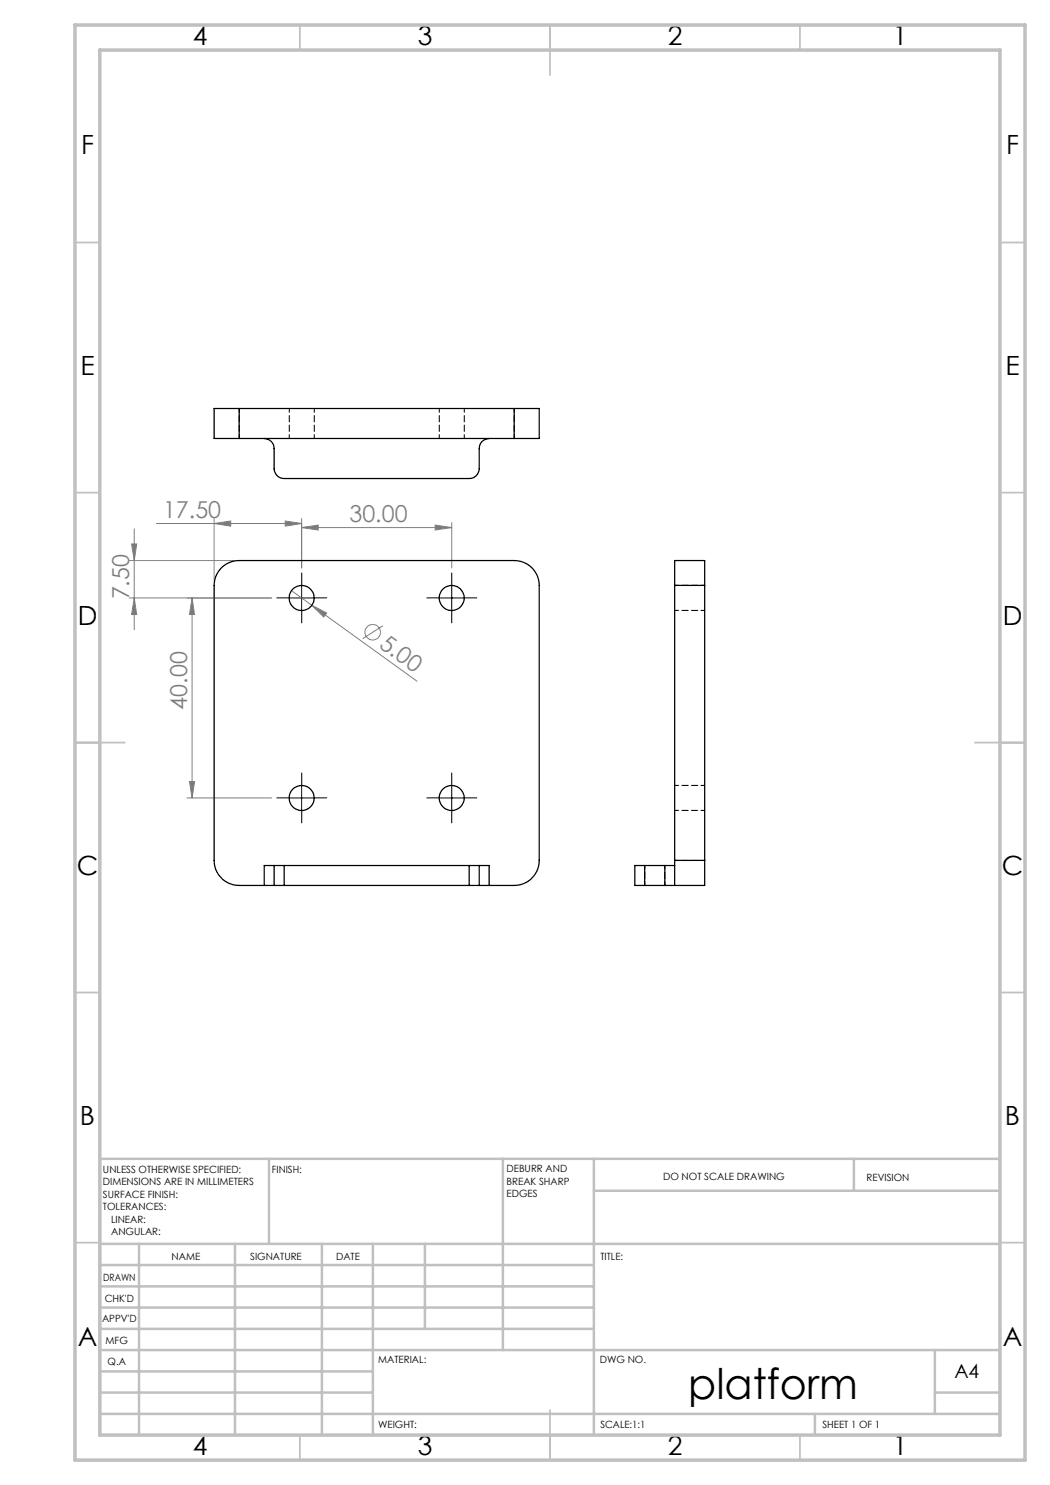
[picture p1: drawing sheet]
<svg xmlns="http://www.w3.org/2000/svg" width="210mm" height="297mm" viewBox="0 0 210 297" stroke-linecap="round" stroke-linejoin="round" font-family="sans-serif">
<g fill="none" stroke="#808080" stroke-width=".2">
<path d="M25.8 119.6h28.5M25.8 112.1h21M26.3 108.8h1l-.5 3.3zM26.8 119.6l.5 3.3h-1zM26.8 105.8v20.1M31.3 104.7h29M38.4 119.6l.5 3.3h-1zM38.4 119.6v40M42.8 104.7l3.3-.5v1zM42.8 103.7v12.4M57 104.2l3.3 .5-3.3 .5zM58.3 118.1l25.1 18.1"/>
<path d="M60.3 105.5l3.3-.5v1zM60.3 103.7v9.9M60.3 105.5h30M87 105l3.3 .5-3.3 .5zM90.3 104.5v9.1M62.4 121.1l2.9 1.5-.6 .8zM76.6 125.2l-4.1 2.5M37.4 159.6h16.9M37.9 156.3h1l-.5 3.3z"/>
<circle cx="74.5" cy="126.5" r="1.56"/>
</g>
<g fill="none" stroke="#000" stroke-width=".2" stroke-dasharray="15.2 1.3 1.3 1.3">
<path d="M57.9 119.6h-2.5M60.4 117.1v-2.5M62.9 119.6h2.5M87.9 119.6h-2.5M90.4 117.1v-2.5M92.9 119.6h2.5M60.4 122.1v2.5M90.4 122.1v2.5M57.9 159.6h-2.5M60.4 157.1v-2.5M62.9 159.6h2.5M87.9 159.6h-2.5"/>
<path d="M90.4 157.1v-2.5M92.9 159.6h2.5M60.4 162.1v2.5M90.4 162.1v2.5"/>
</g>
<path d="M57.8 119.6h5M60.3 117.1v5M87.8 119.6h5.1M90.3 117.1v5M57.8 159.6h5M60.3 157.1v5M87.8 159.6h5.1M90.3 157.1v5" fill="none" stroke="#000" stroke-width=".2"/>
<g fill="none" stroke="#c0c0c0" stroke-width=".35">
<path d="M60 5v5M110 5v10M160 5v5M15 48.5h5M200 48.5h5M15 98.5h5M200 98.5h5M15 148.5h10M195 148.5h10M15 198.5h5M200 198.5h5M15 248.5h5"/>
<path d="M200 248.5h5M60 287v5M110 282v10M160 287v5"/>
</g>
<g fill="none" stroke="#c0c0c0" stroke-width=".5">
<path d="M53.8 231.8v17M100.6 231.8v38.2M118.8 231.8v55.2M118.8 238.2h81.2M170.8 231.8v6.4M200 231.8h-180v55.2M20 248.8h180M20 257.3h98.8M20 253h98.8M27.8 248.8v38.2M47 248.8v38.2M64.4 248.8v38.2"/>
<path d="M74.6 248.8v38.2M85 248.8v17M20 265.8h98.8M20 261.5h98.8M20 278.5h54.6M20 274.3h54.6M20 270h180M187 278.5h13M187 270v12.8M20 282.8h180M163 282.8v4.2"/>
</g>
<path d="M15 5h190v287h-190zM20 10h180v277h-180z" fill="none" stroke="#c0c0c0" stroke-width=".7"/>
<g fill="#808080">
<path d="M62.4 121.1l2.9 1.5-.6 .8z"/>
<path d="M60.3 105.5l3.3-.5v1zM87 105l3.3 .5-3.3 .5z"/>
<path d="M57 104.2l3.3 .5-3.3 .5zM42.8 104.7l3.3-.5v1z"/>
<path d="M26.8 119.6l.5 3.3h-1zM26.3 108.8h1l-.5 3.3z"/>
<path d="M38.4 119.6l.5 3.3h-1zM37.9 156.3h1l-.5 3.3z"/>
</g>
<g fill="none" stroke="#000" stroke-width=".25">
<path d="M47.8 81.7h-5v6h5M47.8 81.7v6M47.8 87.7h55M47.8 81.7h55M52.8 87.7a1.99 1.99 0 0 1 2 2v4a1.99 1.99 0 0 0 2 2h37a1.99 1.99 0 0 0 2-2v-4a1.99 1.99 0 0 1 2-2M102.8 81.7h5v6h-5M102.8 81.7v6M134.9 117.1v-5h6v5M134.9 117.1h6M134.9 117.1v55M140.9 117.1v55M52.8 177.1h2"/>
<path d="M52.8 177.1h-5a5 5 0 0 1-5-5v-55a5 5 0 0 1 5-5h55a5 5 0 0 1 5 5v55a5 5 0 0 1-5 5h-5M54.8 177.1h2M54.8 173.1h2M54.8 173.1h-2v4M54.8 173.1v4M56.8 173.1v4M56.8 177.1h37M56.8 173.1h37M93.8 177.1h2M93.8 173.1h2M93.8 173.1v4M95.8 177.1h2"/>
<path d="M95.8 173.1h2v4M95.8 173.1v4M128.9 173.1h-1.9v4h1.9M128.9 177.1h4.1M128.9 173.1h4.1M128.9 173.1v4M133 173.1h1.9M133 177.1h1.9M133 173.1v4M134.9 172.1v5M134.9 172.1h6M140.9 172.1v5h-6"/>
<circle cx="60.3" cy="119.6" r="2.5"/>
<circle cx="90.3" cy="119.6" r="2.51"/>
<circle cx="60.3" cy="159.6" r="2.5"/>
<circle cx="90.3" cy="159.6" r="2.51"/>
</g>
<g fill="none" stroke="#000" stroke-width=".2" stroke-dasharray="1.3 .6" stroke-dashoffset=".5">
<path d="M47.9 87.7v-6M57.9 81.7v6M62.9 87.7v-6M87.9 81.7v6M92.9 87.7v-6M102.9 81.7v6M135 117.1h6M141 117.1h-6M135 122.1h6M141 157.1h-6M129 177.1v-4M133 173.1v4"/>
<path d="M135 162.1h6M141 172.1h-6"/>
</g>
<text font-size="8.5" x="137.6" y="279.7">platform</text>
<g font-size="5.3">
<text x="38.5" y="9">4</text>
<text x="83.5" y="9">3</text>
<text x="133.6" y="9">2</text>
<text x="178.6" y="9">1</text>
<text x="16.2" y="30.8">F</text>
<text x="201.2" y="30.8">F</text>
<text x="16.1" y="75">E</text>
<text x="201.1" y="75">E</text>
<text x="15.5" y="125">D</text>
<text x="200.5" y="125">D</text>
<text x="15.4" y="175">C</text>
<text x="200.4" y="175">C</text>
<text x="16" y="225">B</text>
<text x="201" y="225">B</text>
<text x="15.5" y="269.3">A</text>
<text x="200.5" y="269.3">A</text>
<text x="38.5" y="291">4</text>
<text x="83.5" y="291">3</text>
<text x="133.6" y="291">2</text>
<text x="178.6" y="291">1</text>
</g>
<g font-size="4.7" fill="#808080">
<text x="32.6" y="103.7">17.50</text>
<text x="69.9" y="104.5">30.00</text>
<text x="25.8" y="119.9" transform="rotate(-90 25.8 119.9)">7.50</text>
<text x="75.6" y="129.3" transform="rotate(36 75.6 129.3)">5.00</text>
<text x="37.4" y="141.9" transform="rotate(-90 37.4 141.9)">40.00</text>
</g>
<text font-size="3.9" x="190.9" y="275.5">A4</text>
<g font-size="2">
<text x="20.6" y="234.6">UNLESS OTHERWISE SPECIFIED:</text>
<text x="20.6" y="237.1">DIMENSIONS ARE IN MILLIMETERS</text>
<text x="20.6" y="239.6">SURFACE FINISH:</text>
<text x="54.4" y="234.6">FINISH:</text>
<text x="101.3" y="234.5">DEBURR AND</text>
<text x="101.3" y="237">BREAK SHARP</text>
<text x="101.3" y="239.5">EDGES</text>
<text x="132.6" y="236">DO NOT SCALE DRAWING</text>
<text x="173.3" y="236.2">REVISION</text>
<text x="20.6" y="242.1">TOLERANCES:</text>
<text x="22.2" y="244.6">LINEAR:</text>
<text x="22.2" y="247.1">ANGULAR:</text>
<text x="34.3" y="252">NAME</text>
<text x="50" y="251.9">SIGNATURE</text>
<text x="67.2" y="251.9">DATE</text>
<text x="120.1" y="251.9">TITLE:</text>
<text x="20.6" y="256.1">DRAWN</text>
<text x="20.9" y="260.3">CHK'D</text>
<text x="20.4" y="264.4">APPV'D</text>
<text x="21.1" y="268.8">MFG</text>
<text x="21.5" y="273">Q.A</text>
<text x="75.6" y="272.5">MATERIAL:</text>
<text x="120" y="272.5">DWG NO.</text>
<text x="75.6" y="285.5">WEIGHT:</text>
<text x="120.1" y="285.6">SCALE:1:1</text>
<text x="164.5" y="285.6">SHEET 1 OF 1</text>
</g>
</svg>
